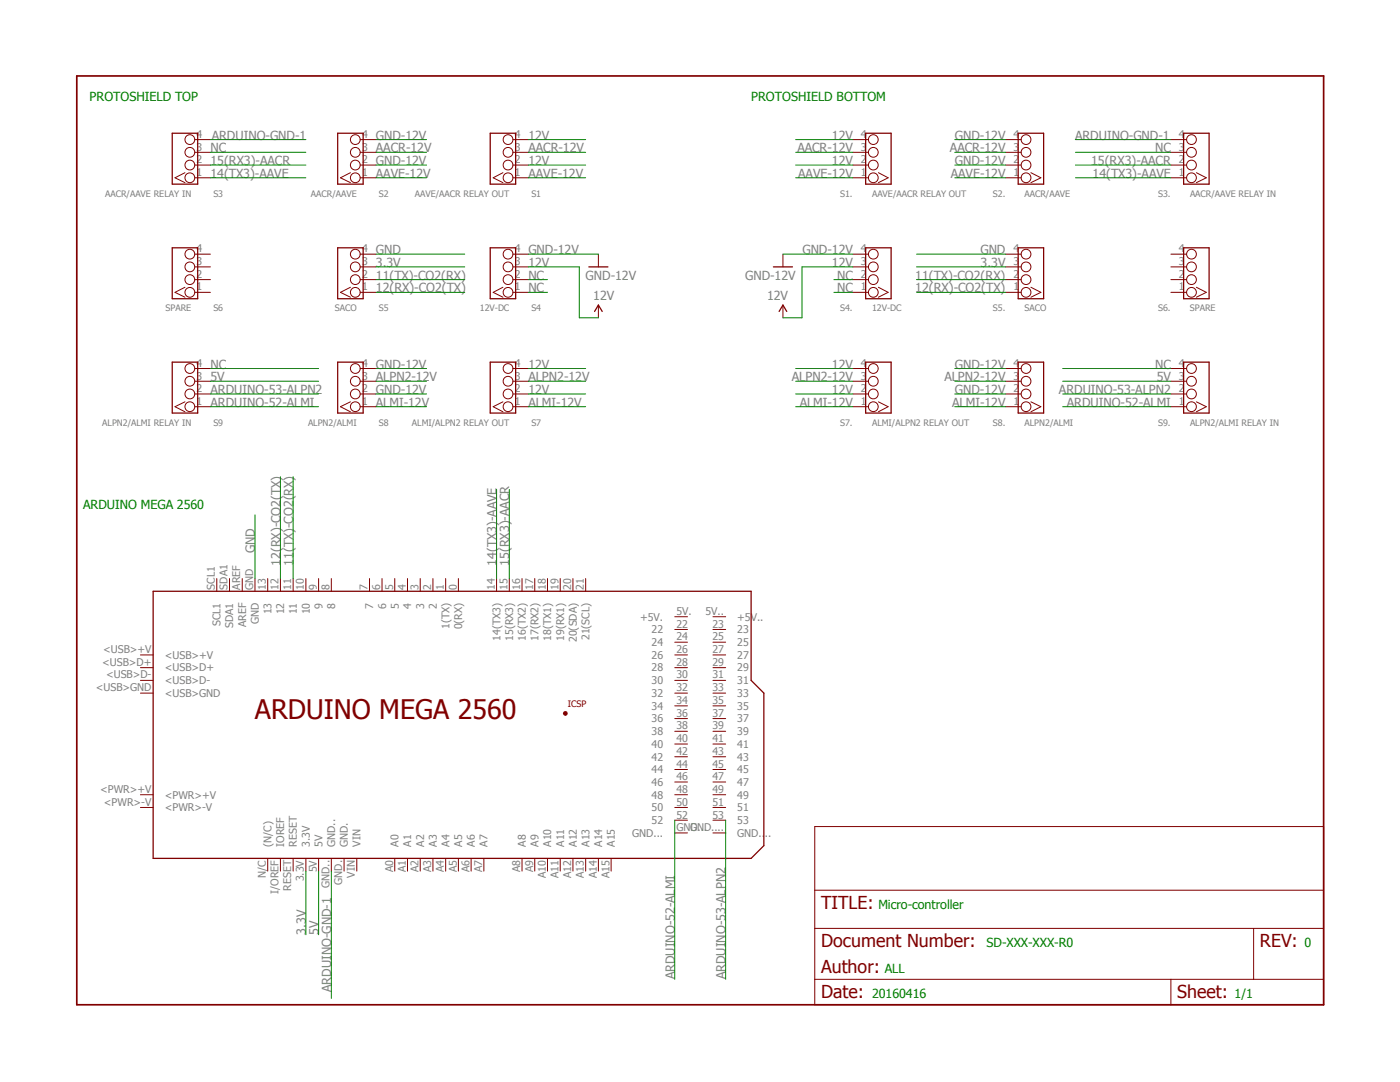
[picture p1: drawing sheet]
<?xml version="1.0" encoding="utf-8"?>
<!DOCTYPE eagle SYSTEM "eagle.dtd">
<!--
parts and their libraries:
SparkFun-Aesthetics: Licensing: Creative Commons ShareAlike 4.0 International - https://creativecommons.org/licenses/by-sa/4.0
-->
<eagle version="7.5.0">
<drawing>
<settings>
<setting alwaysvectorfont="no"/>
<setting verticaltext="up"/>
</settings>
<grid distance="0.1" unitdist="inch" unit="inch" style="lines" multiple="1" display="no" altdistance="0.01" altunitdist="inch" altunit="inch"/>
<schematic xreflabel="%F%N/%S.%C%R" xrefpart="/%S.%C%R">
<libraries>
<library name="Seeed-Connector -2016">
<symbols>
<symbol name="GROVE-CONNECTOR-DIP">
<wire x1="-1.27" y1="5.08" x2="3.81" y2="5.08" width="0.254" layer="94"/>
<wire x1="3.81" y1="5.08" x2="3.81" y2="-5.08" width="0.254" layer="94"/>
<wire x1="3.81" y1="-5.08" x2="-1.27" y2="-5.08" width="0.254" layer="94"/>
<wire x1="-1.27" y1="-5.08" x2="-1.27" y2="5.08" width="0.254" layer="94"/>
<text x="-6.35" y="6.35" size="1.27" layer="95" ratio="10">&gt;name</text>
<text x="0" y="6.35" size="1.27" layer="96" ratio="10">&gt;value</text>
<pin name="1" x="-3.81" y="3.81" visible="pad" length="middle" function="dotclk"/>
<pin name="2" x="-3.81" y="1.27" visible="pad" length="middle" function="dot"/>
<pin name="3" x="-3.81" y="-1.27" visible="pad" length="middle" function="dot"/>
<pin name="4" x="-3.81" y="-3.81" visible="pad" length="middle" function="dot"/>
</symbol>
</symbols>
<devicesets>
<deviceset name="GROVE-CONNECTOR-DIP(4P-2.0)" prefix="J" uservalue="yes">
<gates>
<gate name="G$1" symbol="GROVE-CONNECTOR-DIP" x="0" y="0"/>
</gates>
<devices>
<device name="" package="HW4-2.0">
<connects>
<connect gate="G$1" pin="1" pad="1"/>
<connect gate="G$1" pin="2" pad="2"/>
<connect gate="G$1" pin="3" pad="3"/>
<connect gate="G$1" pin="4" pad="4"/>
</connects>
<technologies>
<technology name="">
<attribute name="VALUE" value="4P-2.0" constant="no"/>
</technology>
</technologies>
</device>
</devices>
</deviceset>
</devicesets>
</library>
<library name="E14_Arduino_revB">
<symbols>
<symbol name="ARDUINO_MEGA2560">
<pin name="SCL1" x="-45.72" y="27.94" length="short" rot="R270"/>
<pin name="SDA1" x="-43.18" y="27.94" length="short" rot="R270"/>
<pin name="AREF" x="-40.64" y="27.94" length="short" rot="R270"/>
<pin name="GND" x="-38.1" y="27.94" length="short" rot="R270"/>
<pin name="13" x="-35.56" y="27.94" length="short" rot="R270"/>
<pin name="12" x="-33.02" y="27.94" length="short" rot="R270"/>
<pin name="11" x="-30.48" y="27.94" length="short" rot="R270"/>
<pin name="10" x="-27.94" y="27.94" length="short" rot="R270"/>
<pin name="9" x="-25.4" y="27.94" length="short" rot="R270"/>
<pin name="8" x="-22.86" y="27.94" length="short" rot="R270"/>
<pin name="7" x="-15.24" y="27.94" length="short" rot="R270"/>
<pin name="6" x="-12.7" y="27.94" length="short" rot="R270"/>
<pin name="5" x="-10.16" y="27.94" length="short" rot="R270"/>
<pin name="4" x="-7.62" y="27.94" length="short" rot="R270"/>
<pin name="3" x="-5.08" y="27.94" length="short" rot="R270"/>
<pin name="2" x="-2.54" y="27.94" length="short" rot="R270"/>
<pin name="1(TX)" x="0" y="27.94" length="short" rot="R270"/>
<pin name="0(RX)" x="2.54" y="27.94" length="short" rot="R270"/>
<pin name="A5" x="2.54" y="-30.48" length="short" rot="R90"/>
<pin name="A4" x="0" y="-30.48" length="short" rot="R90"/>
<pin name="A3" x="-2.54" y="-30.48" length="short" rot="R90"/>
<pin name="A2" x="-5.08" y="-30.48" length="short" rot="R90"/>
<pin name="A1" x="-7.62" y="-30.48" length="short" rot="R90"/>
<pin name="A0" x="-10.16" y="-30.48" length="short" rot="R90"/>
<pin name="VIN" x="-17.78" y="-30.48" length="short" rot="R90"/>
<pin name="GND." x="-20.32" y="-30.48" length="short" rot="R90"/>
<pin name="GND.." x="-22.86" y="-30.48" length="short" rot="R90"/>
<pin name="5V" x="-25.4" y="-30.48" length="short" rot="R90"/>
<pin name="3.3V" x="-27.94" y="-30.48" length="short" rot="R90"/>
<pin name="RESET" x="-30.48" y="-30.48" length="short" rot="R90"/>
<pin name="IOREF" x="-33.02" y="-30.48" length="short" rot="R90"/>
<pin name="(N/C)" x="-35.56" y="-30.48" length="short" rot="R90"/>
<pin name="&lt;PWR&gt;-V" x="-60.96" y="-17.78" length="short" direction="nc"/>
<pin name="&lt;PWR&gt;+V" x="-60.96" y="-15.24" length="short" direction="nc"/>
<pin name="&lt;USB&gt;GND" x="-60.96" y="5.08" length="short" direction="nc"/>
<pin name="&lt;USB&gt;D-" x="-60.96" y="7.62" length="short" direction="nc"/>
<pin name="&lt;USB&gt;D+" x="-60.96" y="10.16" length="short" direction="nc"/>
<pin name="&lt;USB&gt;+V" x="-60.96" y="12.7" length="short" direction="nc"/>
<wire x1="-58.42" y1="25.4" x2="60.96" y2="25.4" width="0.254" layer="94"/>
<wire x1="60.96" y1="25.4" x2="60.96" y2="7.62" width="0.254" layer="94"/>
<wire x1="60.96" y1="7.62" x2="63.5" y2="5.08" width="0.254" layer="94"/>
<wire x1="63.5" y1="5.08" x2="63.5" y2="-25.4" width="0.254" layer="94"/>
<wire x1="63.5" y1="-25.4" x2="60.96" y2="-27.94" width="0.254" layer="94"/>
<wire x1="60.96" y1="-27.94" x2="-58.42" y2="-27.94" width="0.254" layer="94"/>
<wire x1="-58.42" y1="-27.94" x2="-58.42" y2="25.4" width="0.254" layer="94"/>
<text x="-38.1" y="0" size="3.81" layer="94">ARDUINO MEGA 2560</text>
<text x="24.384" y="2.286" size="1.27" layer="94">ICSP</text>
<pin name="14(TX3)" x="10.16" y="27.94" length="short" rot="R270"/>
<pin name="15(RX3)" x="12.7" y="27.94" length="short" rot="R270"/>
<pin name="16(TX2)" x="15.24" y="27.94" length="short" rot="R270"/>
<pin name="17(RX2)" x="17.78" y="27.94" length="short" rot="R270"/>
<pin name="18(TX1)" x="20.32" y="27.94" length="short" rot="R270"/>
<pin name="19(RX1)" x="22.86" y="27.94" length="short" rot="R270"/>
<pin name="20(SDA)" x="25.4" y="27.94" length="short" rot="R270"/>
<pin name="21(SCL)" x="27.94" y="27.94" length="short" rot="R270"/>
<pin name="A15" x="33.02" y="-30.48" length="short" rot="R90"/>
<pin name="A14" x="30.48" y="-30.48" length="short" rot="R90"/>
<pin name="A13" x="27.94" y="-30.48" length="short" rot="R90"/>
<pin name="A12" x="25.4" y="-30.48" length="short" rot="R90"/>
<pin name="A11" x="22.86" y="-30.48" length="short" rot="R90"/>
<pin name="A10" x="20.32" y="-30.48" length="short" rot="R90"/>
<pin name="A9" x="17.78" y="-30.48" length="short" rot="R90"/>
<pin name="A8" x="15.24" y="-30.48" length="short" rot="R90"/>
<pin name="A6" x="5.08" y="-30.48" length="short" rot="R90"/>
<pin name="A7" x="7.62" y="-30.48" length="short" rot="R90"/>
<pin name="+5V.." x="53.34" y="20.32" length="short"/>
<pin name="23" x="53.34" y="17.78" length="short"/>
<pin name="25" x="53.34" y="15.24" length="short"/>
<pin name="27" x="53.34" y="12.7" length="short"/>
<pin name="29" x="53.34" y="10.16" length="short"/>
<pin name="31" x="53.34" y="7.62" length="short"/>
<pin name="33" x="53.34" y="5.08" length="short"/>
<pin name="35" x="53.34" y="2.54" length="short"/>
<pin name="37" x="53.34" y="0" length="short"/>
<pin name="39" x="53.34" y="-2.54" length="short"/>
<pin name="41" x="53.34" y="-5.08" length="short"/>
<pin name="43" x="53.34" y="-7.62" length="short"/>
<pin name="45" x="53.34" y="-10.16" length="short"/>
<pin name="47" x="53.34" y="-12.7" length="short"/>
<pin name="49" x="53.34" y="-15.24" length="short"/>
<pin name="51" x="53.34" y="-17.78" length="short"/>
<pin name="53" x="53.34" y="-20.32" length="short"/>
<pin name="GND...." x="53.34" y="-22.86" length="short"/>
<pin name="GND..." x="48.26" y="-22.86" length="short" rot="R180"/>
<pin name="52" x="48.26" y="-20.32" length="short" rot="R180"/>
<pin name="50" x="48.26" y="-17.78" length="short" rot="R180"/>
<pin name="48" x="48.26" y="-15.24" length="short" rot="R180"/>
<pin name="46" x="48.26" y="-12.7" length="short" rot="R180"/>
<pin name="44" x="48.26" y="-10.16" length="short" rot="R180"/>
<pin name="42" x="48.26" y="-7.62" length="short" rot="R180"/>
<pin name="40" x="48.26" y="-5.08" length="short" rot="R180"/>
<pin name="38" x="48.26" y="-2.54" length="short" rot="R180"/>
<pin name="36" x="48.26" y="0" length="short" rot="R180"/>
<pin name="34" x="48.26" y="2.54" length="short" rot="R180"/>
<pin name="32" x="48.26" y="5.08" length="short" rot="R180"/>
<pin name="30" x="48.26" y="7.62" length="short" rot="R180"/>
<pin name="28" x="48.26" y="10.16" length="short" rot="R180"/>
<pin name="26" x="48.26" y="12.7" length="short" rot="R180"/>
<pin name="24" x="48.26" y="15.24" length="short" rot="R180"/>
<pin name="22" x="48.26" y="17.78" length="short" rot="R180"/>
<pin name="+5V." x="48.26" y="20.32" length="short" rot="R180"/>
<pin name="+5V_" x="27.94" y="0" visible="off" length="point"/>
<pin name="MOSI" x="27.94" y="-2.54" visible="off" length="point"/>
<pin name="GND__" x="27.94" y="-5.08" visible="off" length="point"/>
<pin name="RESET." x="25.4" y="-5.08" visible="off" length="point" rot="R180"/>
<pin name="SCK" x="25.4" y="-2.54" visible="off" length="point" rot="R180"/>
<pin name="MISO" x="25.4" y="0" visible="off" length="point" rot="R180"/>
<circle x="23.876" y="1.016" radius="0.254" width="0.254" layer="94"/>
</symbol>
</symbols>
<devicesets>
<deviceset name="ARDUINO_MEGA2560" prefix="PCB">
<gates>
<gate name="G$1" symbol="ARDUINO_MEGA2560" x="0" y="0"/>
</gates>
<devices>
<device name="" package="ARDUINO_MEGA2560">
<connects>
<connect gate="G$1" pin="(N/C)" pad="N/C"/>
<connect gate="G$1" pin="+5V." pad="5V."/>
<connect gate="G$1" pin="+5V.." pad="5V.."/>
<connect gate="G$1" pin="+5V_" pad="+5V_"/>
<connect gate="G$1" pin="0(RX)" pad="0"/>
<connect gate="G$1" pin="1(TX)" pad="1"/>
<connect gate="G$1" pin="10" pad="10"/>
<connect gate="G$1" pin="11" pad="11"/>
<connect gate="G$1" pin="12" pad="12"/>
<connect gate="G$1" pin="13" pad="13"/>
<connect gate="G$1" pin="14(TX3)" pad="14"/>
<connect gate="G$1" pin="15(RX3)" pad="15"/>
<connect gate="G$1" pin="16(TX2)" pad="16"/>
<connect gate="G$1" pin="17(RX2)" pad="17"/>
<connect gate="G$1" pin="18(TX1)" pad="18"/>
<connect gate="G$1" pin="19(RX1)" pad="19"/>
<connect gate="G$1" pin="2" pad="2"/>
<connect gate="G$1" pin="20(SDA)" pad="20"/>
<connect gate="G$1" pin="21(SCL)" pad="21"/>
<connect gate="G$1" pin="22" pad="22"/>
<connect gate="G$1" pin="23" pad="23"/>
<connect gate="G$1" pin="24" pad="24"/>
<connect gate="G$1" pin="25" pad="25"/>
<connect gate="G$1" pin="26" pad="26"/>
<connect gate="G$1" pin="27" pad="27"/>
<connect gate="G$1" pin="28" pad="28"/>
<connect gate="G$1" pin="29" pad="29"/>
<connect gate="G$1" pin="3" pad="3"/>
<connect gate="G$1" pin="3.3V" pad="3.3V"/>
<connect gate="G$1" pin="30" pad="30"/>
<connect gate="G$1" pin="31" pad="31"/>
<connect gate="G$1" pin="32" pad="32"/>
<connect gate="G$1" pin="33" pad="33"/>
<connect gate="G$1" pin="34" pad="34"/>
<connect gate="G$1" pin="35" pad="35"/>
<connect gate="G$1" pin="36" pad="36"/>
<connect gate="G$1" pin="37" pad="37"/>
<connect gate="G$1" pin="38" pad="38"/>
<connect gate="G$1" pin="39" pad="39"/>
<connect gate="G$1" pin="4" pad="4"/>
<connect gate="G$1" pin="40" pad="40"/>
<connect gate="G$1" pin="41" pad="41"/>
<connect gate="G$1" pin="42" pad="42"/>
<connect gate="G$1" pin="43" pad="43"/>
<connect gate="G$1" pin="44" pad="44"/>
<connect gate="G$1" pin="45" pad="45"/>
<connect gate="G$1" pin="46" pad="46"/>
<connect gate="G$1" pin="47" pad="47"/>
<connect gate="G$1" pin="48" pad="48"/>
<connect gate="G$1" pin="49" pad="49"/>
<connect gate="G$1" pin="5" pad="5"/>
<connect gate="G$1" pin="50" pad="50"/>
<connect gate="G$1" pin="51" pad="51"/>
<connect gate="G$1" pin="52" pad="52"/>
<connect gate="G$1" pin="53" pad="53"/>
<connect gate="G$1" pin="5V" pad="5V"/>
<connect gate="G$1" pin="6" pad="6"/>
<connect gate="G$1" pin="7" pad="7"/>
<connect gate="G$1" pin="8" pad="8"/>
<connect gate="G$1" pin="9" pad="9"/>
<connect gate="G$1" pin="&lt;PWR&gt;+V" pad="&lt;PWR&gt;+V"/>
<connect gate="G$1" pin="&lt;PWR&gt;-V" pad="&lt;PWR&gt;-V"/>
<connect gate="G$1" pin="&lt;USB&gt;+V" pad="&lt;USB&gt;+V"/>
<connect gate="G$1" pin="&lt;USB&gt;D+" pad="&lt;USB&gt;D+"/>
<connect gate="G$1" pin="&lt;USB&gt;D-" pad="&lt;USB&gt;D-"/>
<connect gate="G$1" pin="&lt;USB&gt;GND" pad="&lt;USB&gt;GND"/>
<connect gate="G$1" pin="A0" pad="A0"/>
<connect gate="G$1" pin="A1" pad="A1"/>
<connect gate="G$1" pin="A10" pad="A10"/>
<connect gate="G$1" pin="A11" pad="A11"/>
<connect gate="G$1" pin="A12" pad="A12"/>
<connect gate="G$1" pin="A13" pad="A13"/>
<connect gate="G$1" pin="A14" pad="A14"/>
<connect gate="G$1" pin="A15" pad="A15"/>
<connect gate="G$1" pin="A2" pad="A2"/>
<connect gate="G$1" pin="A3" pad="A3"/>
<connect gate="G$1" pin="A4" pad="A4"/>
<connect gate="G$1" pin="A5" pad="A5"/>
<connect gate="G$1" pin="A6" pad="A6"/>
<connect gate="G$1" pin="A7" pad="A7"/>
<connect gate="G$1" pin="A8" pad="A8"/>
<connect gate="G$1" pin="A9" pad="A9"/>
<connect gate="G$1" pin="AREF" pad="AREF"/>
<connect gate="G$1" pin="GND" pad="GND"/>
<connect gate="G$1" pin="GND." pad="GND."/>
<connect gate="G$1" pin="GND.." pad="GND.."/>
<connect gate="G$1" pin="GND..." pad="GND..."/>
<connect gate="G$1" pin="GND...." pad="GND...."/>
<connect gate="G$1" pin="GND__" pad="GND__"/>
<connect gate="G$1" pin="IOREF" pad="I/OREF"/>
<connect gate="G$1" pin="MISO" pad="MISO"/>
<connect gate="G$1" pin="MOSI" pad="MOSI"/>
<connect gate="G$1" pin="RESET" pad="RESET"/>
<connect gate="G$1" pin="RESET." pad="RESET."/>
<connect gate="G$1" pin="SCK" pad="SCK"/>
<connect gate="G$1" pin="SCL1" pad="SCL1"/>
<connect gate="G$1" pin="SDA1" pad="SDA1"/>
<connect gate="G$1" pin="VIN" pad="VIN"/>
</connects>
<technologies>
<technology name=""/>
</technologies>
</device>
</devices>
</deviceset>
</devicesets>
</library>
<library name="SparkFun-Aesthetics">
<symbols>
<symbol name="12V">
<wire x1="0.762" y1="1.27" x2="0" y2="2.54" width="0.254" layer="94"/>
<wire x1="0" y1="2.54" x2="-0.762" y2="1.27" width="0.254" layer="94"/>
<text x="-1.016" y="3.556" size="1.778" layer="96">&gt;VALUE</text>
<pin name="12V" x="0" y="0" visible="off" length="short" direction="sup" rot="R90"/>
</symbol>
<symbol name="DGND">
<wire x1="-1.905" y1="0" x2="1.905" y2="0" width="0.254" layer="94"/>
<text x="-2.54" y="-2.54" size="1.778" layer="96">&gt;VALUE</text>
<pin name="GND" x="0" y="2.54" visible="off" length="short" direction="sup" rot="R270"/>
</symbol>
</symbols>
<devicesets>
<deviceset name="12V" prefix="SUPPLY">
<gates>
<gate name="G$1" symbol="12V" x="0" y="0"/>
</gates>
<devices>
<device name="">
<technologies>
<technology name=""/>
</technologies>
</device>
</devices>
</deviceset>
<deviceset name="GND" prefix="GND">
<gates>
<gate name="1" symbol="DGND" x="0" y="0"/>
</gates>
<devices>
<device name="">
<technologies>
<technology name=""/>
</technologies>
</device>
</devices>
</deviceset>
</devicesets>
</library>
<library name="frames">
<symbols>
<symbol name="LETTER_L">
<frame x1="0" y1="0" x2="248.92" y2="185.42" columns="12" rows="17" layer="94" border-left="no" border-top="no" border-right="no" border-bottom="no"/>
</symbol>
<symbol name="DOCFIELD">
<wire x1="0" y1="0" x2="71.12" y2="0" width="0.1016" layer="94"/>
<wire x1="101.6" y1="15.24" x2="87.63" y2="15.24" width="0.1016" layer="94"/>
<wire x1="0" y1="0" x2="0" y2="5.08" width="0.1016" layer="94"/>
<wire x1="0" y1="5.08" x2="71.12" y2="5.08" width="0.1016" layer="94"/>
<wire x1="0" y1="5.08" x2="0" y2="15.24" width="0.1016" layer="94"/>
<wire x1="101.6" y1="15.24" x2="101.6" y2="5.08" width="0.1016" layer="94"/>
<wire x1="71.12" y1="5.08" x2="71.12" y2="0" width="0.1016" layer="94"/>
<wire x1="71.12" y1="5.08" x2="87.63" y2="5.08" width="0.1016" layer="94"/>
<wire x1="71.12" y1="0" x2="101.6" y2="0" width="0.1016" layer="94"/>
<wire x1="87.63" y1="15.24" x2="87.63" y2="5.08" width="0.1016" layer="94"/>
<wire x1="87.63" y1="15.24" x2="0" y2="15.24" width="0.1016" layer="94"/>
<wire x1="87.63" y1="5.08" x2="101.6" y2="5.08" width="0.1016" layer="94"/>
<wire x1="101.6" y1="5.08" x2="101.6" y2="0" width="0.1016" layer="94"/>
<wire x1="0" y1="15.24" x2="0" y2="22.86" width="0.1016" layer="94"/>
<wire x1="101.6" y1="35.56" x2="0" y2="35.56" width="0.1016" layer="94"/>
<wire x1="101.6" y1="35.56" x2="101.6" y2="22.86" width="0.1016" layer="94"/>
<wire x1="0" y1="22.86" x2="101.6" y2="22.86" width="0.1016" layer="94"/>
<wire x1="0" y1="22.86" x2="0" y2="35.56" width="0.1016" layer="94"/>
<wire x1="101.6" y1="22.86" x2="101.6" y2="15.24" width="0.1016" layer="94"/>
<text x="1.27" y="1.27" size="2.54" layer="94">Date:</text>
<text x="72.39" y="1.27" size="2.54" layer="94">Sheet:</text>
<text x="88.9" y="11.43" size="2.54" layer="94">REV:</text>
<text x="1.27" y="19.05" size="2.54" layer="94">TITLE:</text>
<text x="1.27" y="11.43" size="2.54" layer="94">Document Number:</text>
<text x="1.27" y="6.35" size="2.54" layer="94">Author:</text>
</symbol>
</symbols>
<devicesets>
<deviceset name="LETTER_L" prefix="FRAME" uservalue="yes">
<gates>
<gate name="G$1" symbol="LETTER_L" x="0" y="0"/>
<gate name="G$2" symbol="DOCFIELD" x="147.32" y="0" addlevel="must"/>
</gates>
<devices>
<device name="">
<technologies>
<technology name=""/>
</technologies>
</device>
</devices>
</deviceset>
</devicesets>
</library>
</libraries>
<attributes>
</attributes>
<variantdefs>
</variantdefs>
<classes>
<class number="0" name="default" width="0" drill="0">
</class>
</classes>
<parts>
<part name="S3" library="Seeed-Connector -2016" deviceset="GROVE-CONNECTOR-DIP(4P-2.0)" device="" value="AACR/AAVE RELAY IN"/>
<part name="S6" library="Seeed-Connector -2016" deviceset="GROVE-CONNECTOR-DIP(4P-2.0)" device="" value="SPARE"/>
<part name="S9" library="Seeed-Connector -2016" deviceset="GROVE-CONNECTOR-DIP(4P-2.0)" device="" value="ALPN2/ALMI RELAY IN"/>
<part name="S2" library="Seeed-Connector -2016" deviceset="GROVE-CONNECTOR-DIP(4P-2.0)" device="" value="AACR/AAVE"/>
<part name="S5" library="Seeed-Connector -2016" deviceset="GROVE-CONNECTOR-DIP(4P-2.0)" device="" value="SACO"/>
<part name="S8" library="Seeed-Connector -2016" deviceset="GROVE-CONNECTOR-DIP(4P-2.0)" device="" value="ALPN2/ALMI"/>
<part name="S1" library="Seeed-Connector -2016" deviceset="GROVE-CONNECTOR-DIP(4P-2.0)" device="" value="AAVE/AACR RELAY OUT"/>
<part name="S4" library="Seeed-Connector -2016" deviceset="GROVE-CONNECTOR-DIP(4P-2.0)" device="" value="12V-DC"/>
<part name="S7" library="Seeed-Connector -2016" deviceset="GROVE-CONNECTOR-DIP(4P-2.0)" device="" value="ALMI/ALPN2 RELAY OUT"/>
<part name="PCB1" library="E14_Arduino_revB" deviceset="ARDUINO_MEGA2560" device=""/>
<part name="SUPPLY1" library="SparkFun-Aesthetics" deviceset="12V" device=""/>
<part name="GND1" library="SparkFun-Aesthetics" deviceset="GND" device="" value="GND-12V"/>
<part name="FRAME1" library="frames" deviceset="LETTER_L" device=""/>
<part name="S3." library="Seeed-Connector -2016" deviceset="GROVE-CONNECTOR-DIP(4P-2.0)" device="" value="AACR/AAVE RELAY IN"/>
<part name="S6." library="Seeed-Connector -2016" deviceset="GROVE-CONNECTOR-DIP(4P-2.0)" device="" value="SPARE"/>
<part name="S9." library="Seeed-Connector -2016" deviceset="GROVE-CONNECTOR-DIP(4P-2.0)" device="" value="ALPN2/ALMI RELAY IN"/>
<part name="S2." library="Seeed-Connector -2016" deviceset="GROVE-CONNECTOR-DIP(4P-2.0)" device="" value="AACR/AAVE"/>
<part name="S5." library="Seeed-Connector -2016" deviceset="GROVE-CONNECTOR-DIP(4P-2.0)" device="" value="SACO"/>
<part name="S8." library="Seeed-Connector -2016" deviceset="GROVE-CONNECTOR-DIP(4P-2.0)" device="" value="ALPN2/ALMI"/>
<part name="S1." library="Seeed-Connector -2016" deviceset="GROVE-CONNECTOR-DIP(4P-2.0)" device="" value="AAVE/AACR RELAY OUT"/>
<part name="S4." library="Seeed-Connector -2016" deviceset="GROVE-CONNECTOR-DIP(4P-2.0)" device="" value="12V-DC"/>
<part name="S7." library="Seeed-Connector -2016" deviceset="GROVE-CONNECTOR-DIP(4P-2.0)" device="" value="ALMI/ALPN2 RELAY OUT"/>
<part name="SUPPLY2" library="SparkFun-Aesthetics" deviceset="12V" device=""/>
<part name="GND2" library="SparkFun-Aesthetics" deviceset="GND" device="" value="GND-12V"/>
</parts>
<sheets>
<sheet>
<plain>
<text x="160.02" y="19.05" size="1.778" layer="91">Micro-controller</text>
<text x="231.14" y="1.27" size="1.778" layer="91">1/1</text>
<text x="158.75" y="1.27" size="1.778" layer="91">20160416</text>
<text x="245.11" y="11.43" size="1.778" layer="91">0</text>
<text x="181.61" y="11.43" size="1.778" layer="91">SD-XXX-XXX-R0</text>
<text x="161.29" y="6.35" size="1.778" layer="91">ALL</text>
<text x="2.54" y="180.34" size="1.778" layer="91">PROTOSHIELD TOP</text>
<text x="1.27" y="99.06" size="1.778" layer="91">ARDUINO MEGA 2560</text>
<text x="134.62" y="180.34" size="1.778" layer="91">PROTOSHIELD BOTTOM</text>
</plain>
<instances>
<instance part="S3" gate="G$1" x="22.86" y="168.91" rot="R180"/>
<instance part="S6" gate="G$1" x="22.86" y="146.05" rot="R180"/>
<instance part="S9" gate="G$1" x="22.86" y="123.19" rot="R180"/>
<instance part="S2" gate="G$1" x="55.88" y="168.91" rot="R180"/>
<instance part="S5" gate="G$1" x="55.88" y="146.05" rot="R180"/>
<instance part="S8" gate="G$1" x="55.88" y="123.19" rot="R180"/>
<instance part="S1" gate="G$1" x="86.36" y="168.91" rot="R180"/>
<instance part="S4" gate="G$1" x="86.36" y="146.05" rot="R180"/>
<instance part="S7" gate="G$1" x="86.36" y="123.19" rot="R180"/>
<instance part="PCB1" gate="G$1" x="73.66" y="57.15"/>
<instance part="SUPPLY1" gate="G$1" x="104.14" y="137.16"/>
<instance part="GND1" gate="1" x="104.14" y="147.32"/>
<instance part="FRAME1" gate="G$1" x="0" y="0"/>
<instance part="FRAME1" gate="G$2" x="147.32" y="0"/>
<instance part="S3." gate="G$1" x="222.25" y="168.91" rot="MR180"/>
<instance part="S6." gate="G$1" x="222.25" y="146.05" rot="MR180"/>
<instance part="S9." gate="G$1" x="222.25" y="123.19" rot="MR180"/>
<instance part="S2." gate="G$1" x="189.23" y="168.91" rot="MR180"/>
<instance part="S5." gate="G$1" x="189.23" y="146.05" rot="MR180"/>
<instance part="S8." gate="G$1" x="189.23" y="123.19" rot="MR180"/>
<instance part="S1." gate="G$1" x="158.75" y="168.91" rot="MR180"/>
<instance part="S4." gate="G$1" x="158.75" y="146.05" rot="MR180"/>
<instance part="S7." gate="G$1" x="158.75" y="123.19" rot="MR180"/>
<instance part="SUPPLY2" gate="G$1" x="140.97" y="137.16" rot="MR0"/>
<instance part="GND2" gate="1" x="140.97" y="147.32" rot="MR0"/>
</instances>
<busses>
</busses>
<nets>
<net name="GND-12V" class="0">
<segment>
<pinref part="S4" gate="G$1" pin="4"/>
<pinref part="GND1" gate="1" pin="GND"/>
<wire x1="90.17" y1="149.86" x2="104.14" y2="149.86" width="0.1524" layer="91"/>
<label x="90.17" y="149.86" size="1.778" layer="95"/>
</segment>
<segment>
<pinref part="S2" gate="G$1" pin="4"/>
<wire x1="59.69" y1="172.72" x2="69.85" y2="172.72" width="0.1524" layer="91"/>
<label x="59.69" y="172.72" size="1.778" layer="95"/>
</segment>
<segment>
<pinref part="S2" gate="G$1" pin="2"/>
<wire x1="59.69" y1="167.64" x2="69.85" y2="167.64" width="0.1524" layer="91"/>
<label x="59.69" y="167.64" size="1.778" layer="95"/>
</segment>
<segment>
<pinref part="S8" gate="G$1" pin="4"/>
<wire x1="59.69" y1="127" x2="69.85" y2="127" width="0.1524" layer="91"/>
<label x="59.69" y="127" size="1.778" layer="95"/>
</segment>
<segment>
<pinref part="S8" gate="G$1" pin="2"/>
<wire x1="59.69" y1="121.92" x2="69.85" y2="121.92" width="0.1524" layer="91"/>
<label x="59.69" y="121.92" size="1.778" layer="95"/>
</segment>
<segment>
<pinref part="S4." gate="G$1" pin="4"/>
<pinref part="GND2" gate="1" pin="GND"/>
<wire x1="154.94" y1="149.86" x2="140.97" y2="149.86" width="0.1524" layer="91"/>
<label x="154.94" y="149.86" size="1.778" layer="95" rot="MR0"/>
</segment>
<segment>
<pinref part="S2." gate="G$1" pin="4"/>
<wire x1="185.42" y1="172.72" x2="175.26" y2="172.72" width="0.1524" layer="91"/>
<label x="185.42" y="172.72" size="1.778" layer="95" rot="MR0"/>
</segment>
<segment>
<pinref part="S2." gate="G$1" pin="2"/>
<wire x1="185.42" y1="167.64" x2="175.26" y2="167.64" width="0.1524" layer="91"/>
<label x="185.42" y="167.64" size="1.778" layer="95" rot="MR0"/>
</segment>
<segment>
<pinref part="S8." gate="G$1" pin="4"/>
<wire x1="185.42" y1="127" x2="175.26" y2="127" width="0.1524" layer="91"/>
<label x="185.42" y="127" size="1.778" layer="95" rot="MR0"/>
</segment>
<segment>
<pinref part="S8." gate="G$1" pin="2"/>
<wire x1="185.42" y1="121.92" x2="175.26" y2="121.92" width="0.1524" layer="91"/>
<label x="185.42" y="121.92" size="1.778" layer="95" rot="MR0"/>
</segment>
</net>
<net name="AACR-12V" class="0">
<segment>
<pinref part="S1" gate="G$1" pin="3"/>
<wire x1="90.17" y1="170.18" x2="101.6" y2="170.18" width="0.1524" layer="91"/>
<label x="90.17" y="170.18" size="1.778" layer="95"/>
</segment>
<segment>
<pinref part="S2" gate="G$1" pin="3"/>
<wire x1="59.69" y1="170.18" x2="69.85" y2="170.18" width="0.1524" layer="91"/>
<label x="59.69" y="170.18" size="1.778" layer="95"/>
</segment>
<segment>
<pinref part="S1." gate="G$1" pin="3"/>
<wire x1="154.94" y1="170.18" x2="143.51" y2="170.18" width="0.1524" layer="91"/>
<label x="154.94" y="170.18" size="1.778" layer="95" rot="MR0"/>
</segment>
<segment>
<pinref part="S2." gate="G$1" pin="3"/>
<wire x1="185.42" y1="170.18" x2="175.26" y2="170.18" width="0.1524" layer="91"/>
<label x="185.42" y="170.18" size="1.778" layer="95" rot="MR0"/>
</segment>
</net>
<net name="12V" class="0">
<segment>
<pinref part="SUPPLY1" gate="G$1" pin="12V"/>
<wire x1="100.33" y1="137.16" x2="104.14" y2="137.16" width="0.1524" layer="91"/>
<label x="90.17" y="147.32" size="1.778" layer="95"/>
<wire x1="100.33" y1="137.16" x2="100.33" y2="147.32" width="0.1524" layer="91"/>
<pinref part="S4" gate="G$1" pin="3"/>
<wire x1="100.33" y1="147.32" x2="90.17" y2="147.32" width="0.1524" layer="91"/>
</segment>
<segment>
<pinref part="S1" gate="G$1" pin="4"/>
<wire x1="90.17" y1="172.72" x2="101.6" y2="172.72" width="0.1524" layer="91"/>
<label x="90.17" y="172.72" size="1.778" layer="95"/>
</segment>
<segment>
<pinref part="S1" gate="G$1" pin="2"/>
<wire x1="90.17" y1="167.64" x2="101.6" y2="167.64" width="0.1524" layer="91"/>
<label x="90.17" y="167.64" size="1.778" layer="95"/>
</segment>
<segment>
<pinref part="S7" gate="G$1" pin="4"/>
<wire x1="90.17" y1="127" x2="101.6" y2="127" width="0.1524" layer="91"/>
<label x="90.17" y="127" size="1.778" layer="95"/>
</segment>
<segment>
<pinref part="S7" gate="G$1" pin="2"/>
<wire x1="90.17" y1="121.92" x2="101.6" y2="121.92" width="0.1524" layer="91"/>
<label x="90.17" y="121.92" size="1.778" layer="95"/>
</segment>
<segment>
<pinref part="SUPPLY2" gate="G$1" pin="12V"/>
<wire x1="144.78" y1="137.16" x2="140.97" y2="137.16" width="0.1524" layer="91"/>
<label x="154.94" y="147.32" size="1.778" layer="95" rot="MR0"/>
<wire x1="144.78" y1="137.16" x2="144.78" y2="147.32" width="0.1524" layer="91"/>
<pinref part="S4." gate="G$1" pin="3"/>
<wire x1="144.78" y1="147.32" x2="154.94" y2="147.32" width="0.1524" layer="91"/>
</segment>
<segment>
<pinref part="S1." gate="G$1" pin="4"/>
<wire x1="154.94" y1="172.72" x2="143.51" y2="172.72" width="0.1524" layer="91"/>
<label x="154.94" y="172.72" size="1.778" layer="95" rot="MR0"/>
</segment>
<segment>
<pinref part="S1." gate="G$1" pin="2"/>
<wire x1="154.94" y1="167.64" x2="143.51" y2="167.64" width="0.1524" layer="91"/>
<label x="154.94" y="167.64" size="1.778" layer="95" rot="MR0"/>
</segment>
<segment>
<pinref part="S7." gate="G$1" pin="4"/>
<wire x1="154.94" y1="127" x2="143.51" y2="127" width="0.1524" layer="91"/>
<label x="154.94" y="127" size="1.778" layer="95" rot="MR0"/>
</segment>
<segment>
<pinref part="S7." gate="G$1" pin="2"/>
<wire x1="154.94" y1="121.92" x2="143.51" y2="121.92" width="0.1524" layer="91"/>
<label x="154.94" y="121.92" size="1.778" layer="95" rot="MR0"/>
</segment>
</net>
<net name="AAVE-12V" class="0">
<segment>
<wire x1="101.6" y1="165.1" x2="90.17" y2="165.1" width="0.1524" layer="91"/>
<pinref part="S1" gate="G$1" pin="1"/>
<label x="90.17" y="165.1" size="1.778" layer="95"/>
</segment>
<segment>
<pinref part="S2" gate="G$1" pin="1"/>
<wire x1="59.69" y1="165.1" x2="69.85" y2="165.1" width="0.1524" layer="91"/>
<label x="59.69" y="165.1" size="1.778" layer="95"/>
</segment>
<segment>
<wire x1="143.51" y1="165.1" x2="154.94" y2="165.1" width="0.1524" layer="91"/>
<pinref part="S1." gate="G$1" pin="1"/>
<label x="154.94" y="165.1" size="1.778" layer="95" rot="MR0"/>
</segment>
<segment>
<pinref part="S2." gate="G$1" pin="1"/>
<wire x1="185.42" y1="165.1" x2="175.26" y2="165.1" width="0.1524" layer="91"/>
<label x="185.42" y="165.1" size="1.778" layer="95" rot="MR0"/>
</segment>
</net>
<net name="3.3V" class="0">
<segment>
<pinref part="S5" gate="G$1" pin="3"/>
<wire x1="59.69" y1="147.32" x2="77.47" y2="147.32" width="0.1524" layer="91"/>
<label x="59.69" y="147.32" size="1.778" layer="95"/>
</segment>
<segment>
<pinref part="PCB1" gate="G$1" pin="3.3V"/>
<wire x1="45.72" y1="26.67" x2="45.72" y2="13.97" width="0.1524" layer="91"/>
<label x="45.72" y="13.97" size="1.778" layer="95" rot="R90"/>
</segment>
<segment>
<pinref part="S5." gate="G$1" pin="3"/>
<wire x1="185.42" y1="147.32" x2="167.64" y2="147.32" width="0.1524" layer="91"/>
<label x="185.42" y="147.32" size="1.778" layer="95" rot="MR0"/>
</segment>
</net>
<net name="ALMI-12V" class="0">
<segment>
<pinref part="S8" gate="G$1" pin="1"/>
<wire x1="59.69" y1="119.38" x2="69.85" y2="119.38" width="0.1524" layer="91"/>
<label x="59.69" y="119.38" size="1.778" layer="95"/>
</segment>
<segment>
<pinref part="S7" gate="G$1" pin="1"/>
<wire x1="90.17" y1="119.38" x2="101.6" y2="119.38" width="0.1524" layer="91"/>
<label x="90.17" y="119.38" size="1.778" layer="95"/>
</segment>
<segment>
<pinref part="S8." gate="G$1" pin="1"/>
<wire x1="185.42" y1="119.38" x2="175.26" y2="119.38" width="0.1524" layer="91"/>
<label x="185.42" y="119.38" size="1.778" layer="95" rot="MR0"/>
</segment>
<segment>
<pinref part="S7." gate="G$1" pin="1"/>
<wire x1="154.94" y1="119.38" x2="143.51" y2="119.38" width="0.1524" layer="91"/>
<label x="154.94" y="119.38" size="1.778" layer="95" rot="MR0"/>
</segment>
</net>
<net name="ALPN2-12V" class="0">
<segment>
<pinref part="S8" gate="G$1" pin="3"/>
<wire x1="59.69" y1="124.46" x2="69.85" y2="124.46" width="0.1524" layer="91"/>
<label x="59.69" y="124.46" size="1.778" layer="95"/>
</segment>
<segment>
<pinref part="S7" gate="G$1" pin="3"/>
<wire x1="90.17" y1="124.46" x2="101.6" y2="124.46" width="0.1524" layer="91"/>
<label x="90.17" y="124.46" size="1.778" layer="95"/>
</segment>
<segment>
<pinref part="S8." gate="G$1" pin="3"/>
<wire x1="185.42" y1="124.46" x2="175.26" y2="124.46" width="0.1524" layer="91"/>
<label x="185.42" y="124.46" size="1.778" layer="95" rot="MR0"/>
</segment>
<segment>
<pinref part="S7." gate="G$1" pin="3"/>
<wire x1="154.94" y1="124.46" x2="143.51" y2="124.46" width="0.1524" layer="91"/>
<label x="154.94" y="124.46" size="1.778" layer="95" rot="MR0"/>
</segment>
</net>
<net name="GND" class="0">
<segment>
<pinref part="PCB1" gate="G$1" pin="GND"/>
<wire x1="35.56" y1="97.79" x2="35.56" y2="85.09" width="0.1524" layer="91"/>
<label x="35.56" y="90.17" size="1.778" layer="95" rot="R90"/>
</segment>
<segment>
<pinref part="S5" gate="G$1" pin="4"/>
<wire x1="59.69" y1="149.86" x2="77.47" y2="149.86" width="0.1524" layer="91"/>
<label x="59.69" y="149.86" size="1.778" layer="95"/>
</segment>
<segment>
<pinref part="S5." gate="G$1" pin="4"/>
<wire x1="185.42" y1="149.86" x2="167.64" y2="149.86" width="0.1524" layer="91"/>
<label x="185.42" y="149.86" size="1.778" layer="95" rot="MR0"/>
</segment>
</net>
<net name="5V" class="0">
<segment>
<pinref part="PCB1" gate="G$1" pin="5V"/>
<wire x1="48.26" y1="26.67" x2="48.26" y2="13.97" width="0.1524" layer="91"/>
<label x="48.26" y="13.97" size="1.778" layer="95" rot="R90"/>
</segment>
<segment>
<pinref part="S9" gate="G$1" pin="3"/>
<wire x1="26.67" y1="124.46" x2="48.26" y2="124.46" width="0.1524" layer="91"/>
<label x="26.67" y="124.46" size="1.778" layer="95"/>
</segment>
<segment>
<pinref part="S9." gate="G$1" pin="3"/>
<wire x1="218.44" y1="124.46" x2="196.85" y2="124.46" width="0.1524" layer="91"/>
<label x="218.44" y="124.46" size="1.778" layer="95" rot="MR0"/>
</segment>
</net>
<net name="NC" class="0">
<segment>
<pinref part="S4" gate="G$1" pin="2"/>
<wire x1="90.17" y1="144.78" x2="93.98" y2="144.78" width="0.1524" layer="91"/>
<label x="90.17" y="144.78" size="1.778" layer="95"/>
</segment>
<segment>
<pinref part="S4" gate="G$1" pin="1"/>
<wire x1="90.17" y1="142.24" x2="93.98" y2="142.24" width="0.1524" layer="91"/>
<label x="90.17" y="142.24" size="1.778" layer="95"/>
</segment>
<segment>
<label x="26.67" y="170.18" size="1.778" layer="95"/>
<pinref part="S3" gate="G$1" pin="3"/>
<wire x1="26.67" y1="170.18" x2="45.72" y2="170.18" width="0.1524" layer="91"/>
</segment>
<segment>
<label x="26.67" y="127" size="1.778" layer="95"/>
<pinref part="S9" gate="G$1" pin="4"/>
<wire x1="26.67" y1="127" x2="48.26" y2="127" width="0.1524" layer="91"/>
</segment>
<segment>
<pinref part="S4." gate="G$1" pin="2"/>
<wire x1="154.94" y1="144.78" x2="151.13" y2="144.78" width="0.1524" layer="91"/>
<label x="154.94" y="144.78" size="1.778" layer="95" rot="MR0"/>
</segment>
<segment>
<pinref part="S4." gate="G$1" pin="1"/>
<wire x1="154.94" y1="142.24" x2="151.13" y2="142.24" width="0.1524" layer="91"/>
<label x="154.94" y="142.24" size="1.778" layer="95" rot="MR0"/>
</segment>
<segment>
<label x="218.44" y="170.18" size="1.778" layer="95" rot="MR0"/>
<pinref part="S3." gate="G$1" pin="3"/>
<wire x1="218.44" y1="170.18" x2="199.39" y2="170.18" width="0.1524" layer="91"/>
</segment>
<segment>
<label x="218.44" y="127" size="1.778" layer="95" rot="MR0"/>
<pinref part="S9." gate="G$1" pin="4"/>
<wire x1="218.44" y1="127" x2="196.85" y2="127" width="0.1524" layer="91"/>
</segment>
</net>
<net name="15(RX3)-AACR" class="0">
<segment>
<pinref part="PCB1" gate="G$1" pin="15(RX3)"/>
<wire x1="86.36" y1="85.09" x2="86.36" y2="102.87" width="0.1524" layer="91"/>
<label x="86.36" y="87.63" size="1.778" layer="95" rot="R90"/>
</segment>
<segment>
<pinref part="S3" gate="G$1" pin="2"/>
<wire x1="26.67" y1="167.64" x2="45.72" y2="167.64" width="0.1524" layer="91"/>
<label x="26.67" y="167.64" size="1.778" layer="95"/>
</segment>
<segment>
<pinref part="S3." gate="G$1" pin="2"/>
<wire x1="218.44" y1="167.64" x2="199.39" y2="167.64" width="0.1524" layer="91"/>
<label x="218.44" y="167.64" size="1.778" layer="95" rot="MR0"/>
</segment>
</net>
<net name="14(TX3)-AAVE" class="0">
<segment>
<label x="26.67" y="165.1" size="1.778" layer="95"/>
<pinref part="S3" gate="G$1" pin="1"/>
<wire x1="26.67" y1="165.1" x2="45.72" y2="165.1" width="0.1524" layer="91"/>
</segment>
<segment>
<label x="218.44" y="165.1" size="1.778" layer="95" rot="MR0"/>
<pinref part="S3." gate="G$1" pin="1"/>
<wire x1="218.44" y1="165.1" x2="199.39" y2="165.1" width="0.1524" layer="91"/>
</segment>
<segment>
<pinref part="PCB1" gate="G$1" pin="14(TX3)"/>
<wire x1="83.82" y1="85.09" x2="83.82" y2="102.87" width="0.1524" layer="91"/>
<label x="83.82" y="87.63" size="1.778" layer="95" rot="R90"/>
</segment>
</net>
<net name="ARDUINO-GND-1" class="0">
<segment>
<pinref part="S3" gate="G$1" pin="4"/>
<wire x1="26.67" y1="172.72" x2="45.72" y2="172.72" width="0.1524" layer="91"/>
<label x="26.924" y="172.72" size="1.778" layer="95"/>
</segment>
<segment>
<pinref part="PCB1" gate="G$1" pin="GND.."/>
<wire x1="50.8" y1="26.67" x2="50.8" y2="1.27" width="0.1524" layer="91"/>
<label x="50.8" y="2.54" size="1.778" layer="95" rot="R90"/>
</segment>
<segment>
<pinref part="S3." gate="G$1" pin="4"/>
<wire x1="218.44" y1="172.72" x2="199.39" y2="172.72" width="0.1524" layer="91"/>
<label x="218.186" y="172.72" size="1.778" layer="95" rot="MR0"/>
</segment>
</net>
<net name="11(TX)-CO2(RX)" class="0">
<segment>
<pinref part="S5" gate="G$1" pin="2"/>
<wire x1="59.69" y1="144.78" x2="77.47" y2="144.78" width="0.1524" layer="91"/>
<label x="59.69" y="144.78" size="1.778" layer="95"/>
</segment>
<segment>
<pinref part="PCB1" gate="G$1" pin="11"/>
<wire x1="43.18" y1="85.09" x2="43.18" y2="105.41" width="0.1524" layer="91"/>
<label x="43.18" y="87.63" size="1.778" layer="95" rot="R90"/>
</segment>
<segment>
<pinref part="S5." gate="G$1" pin="2"/>
<wire x1="185.42" y1="144.78" x2="167.64" y2="144.78" width="0.1524" layer="91"/>
<label x="185.42" y="144.78" size="1.778" layer="95" rot="MR0"/>
</segment>
</net>
<net name="12(RX)-CO2(TX)" class="0">
<segment>
<pinref part="S5" gate="G$1" pin="1"/>
<wire x1="59.69" y1="142.24" x2="77.47" y2="142.24" width="0.1524" layer="91"/>
<label x="59.69" y="142.24" size="1.778" layer="95"/>
</segment>
<segment>
<pinref part="PCB1" gate="G$1" pin="12"/>
<wire x1="40.64" y1="85.09" x2="40.64" y2="105.41" width="0.1524" layer="91"/>
<label x="40.64" y="87.63" size="1.778" layer="95" rot="R90"/>
</segment>
<segment>
<pinref part="S5." gate="G$1" pin="1"/>
<wire x1="185.42" y1="142.24" x2="167.64" y2="142.24" width="0.1524" layer="91"/>
<label x="185.42" y="142.24" size="1.778" layer="95" rot="MR0"/>
</segment>
</net>
<net name="ARDUINO-52-ALMI" class="0">
<segment>
<pinref part="S9" gate="G$1" pin="1"/>
<wire x1="26.67" y1="119.38" x2="48.26" y2="119.38" width="0.1524" layer="91"/>
<label x="26.67" y="119.38" size="1.778" layer="95"/>
</segment>
<segment>
<wire x1="119.38" y1="36.83" x2="119.38" y2="5.08" width="0.1524" layer="91"/>
<label x="119.38" y="5.08" size="1.778" layer="95" rot="R90"/>
</segment>
<segment>
<pinref part="S9." gate="G$1" pin="1"/>
<wire x1="218.44" y1="119.38" x2="196.85" y2="119.38" width="0.1524" layer="91"/>
<label x="218.44" y="119.38" size="1.778" layer="95" rot="MR0"/>
</segment>
</net>
<net name="ARDUINO-53-ALPN2" class="0">
<segment>
<wire x1="129.54" y1="36.83" x2="129.54" y2="5.08" width="0.1524" layer="91"/>
<label x="129.54" y="5.08" size="1.778" layer="95" rot="R90"/>
</segment>
<segment>
<pinref part="S9" gate="G$1" pin="2"/>
<wire x1="26.67" y1="121.92" x2="48.26" y2="121.92" width="0.1524" layer="91"/>
<label x="26.67" y="121.92" size="1.778" layer="95"/>
</segment>
<segment>
<pinref part="S9." gate="G$1" pin="2"/>
<wire x1="218.44" y1="121.92" x2="196.85" y2="121.92" width="0.1524" layer="91"/>
<label x="218.44" y="121.92" size="1.778" layer="95" rot="MR0"/>
</segment>
</net>
</nets>
</sheet>
</sheets>
</schematic>
</drawing>
</eagle>
